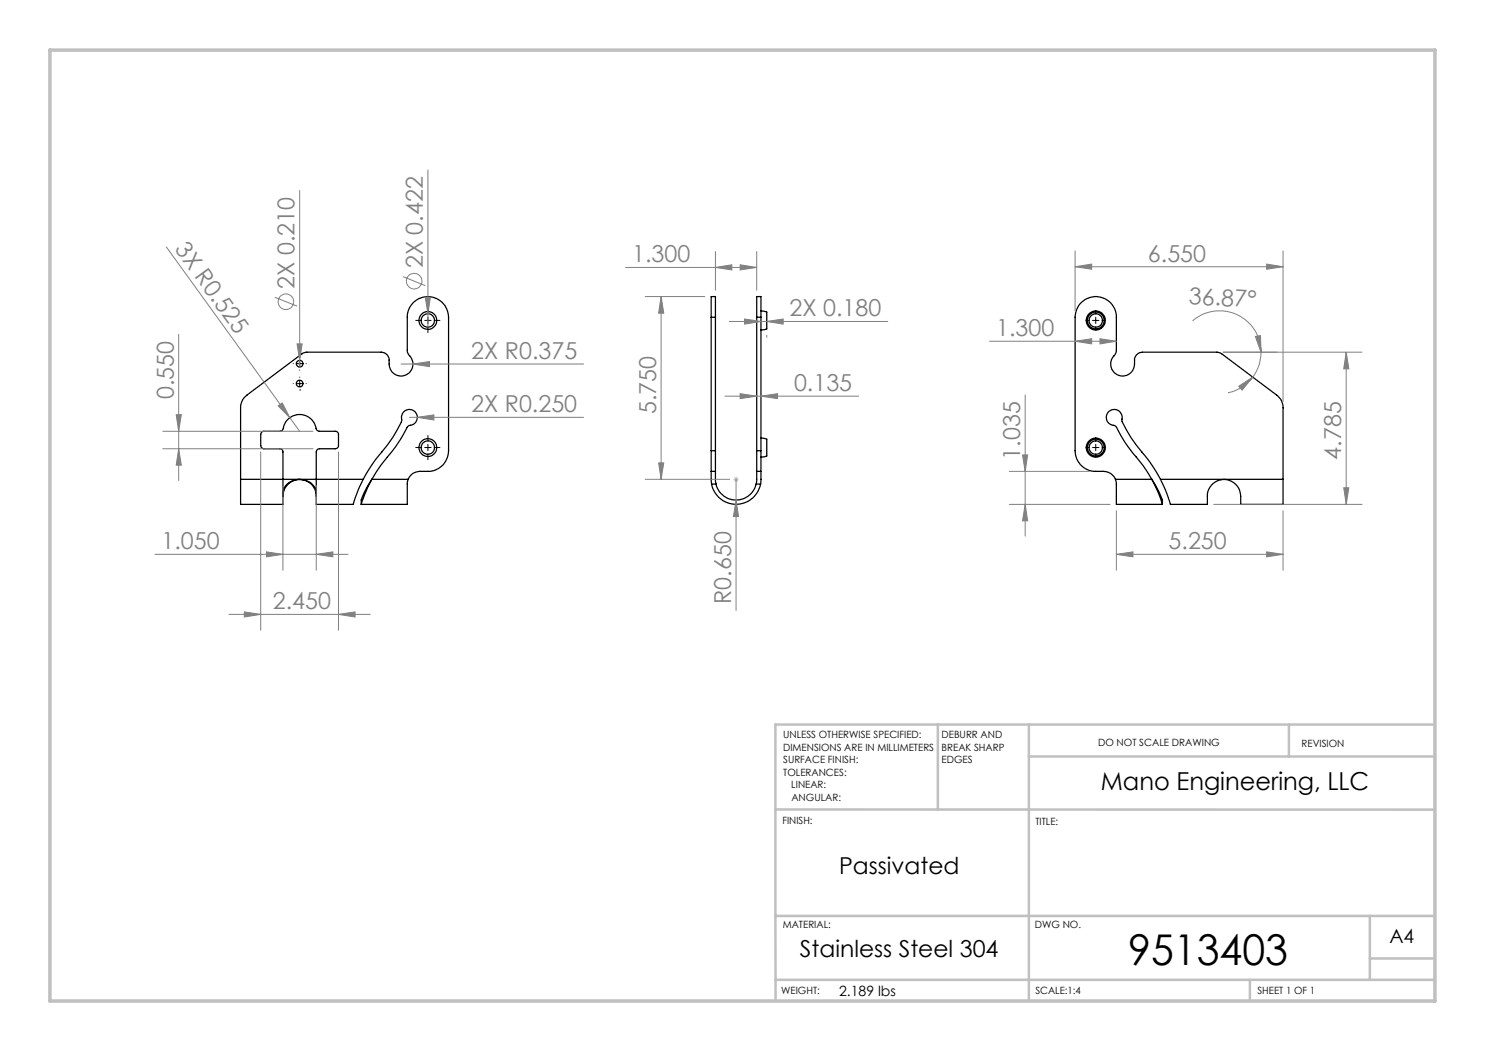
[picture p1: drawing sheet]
<svg xmlns="http://www.w3.org/2000/svg" width="297mm" height="210mm" viewBox="0 0 297 210" stroke-linecap="round" stroke-linejoin="round" font-family="sans-serif">
<g fill="none" stroke="#000" stroke-width=".25">
<path d="M142.2 63.4v-4.1h.9v4.1M142.2 63.4h.9M142.2 63.4v26.7M143.1 63.4v26.7M151.3 63.4v-4.1h.9v4.1M151.3 63.4h.9M151.3 63.4v26.7M152.2 62.1l.4 .1a.57 .57 0 0 1 .8 .7v2.3a.47 .47 0 0 1-.1 .6 .47 .47 0 0 1-.5 .1h-.6M152.2 63.4v26.7M48.1 95.8v-14.3a3.1 3.1 0 0 1 1.3-2.6l11.4-8.4 .4-.1h15a1.62 1.62 0 0 1 1.6 1.6 2.46 2.46 0 0 0 1.2 2.8 2.46 2.46 0 0 0 3-.5 2.61 2.61 0 0 0-.4-3.6l-.1-.4v-6.9a4.1 4.1 0 0 1 4.1-4.1 4.1 4.1 0 0 1 4.1 4.1v26.7a4.1 4.1 0 0 1-4.1 4.1 5.2 5.2 0 0 0-2.6 .2l-.6 .3-.8 1.1M48.1 95.8v5h8.5v-10.5a.6 .6 0 0 0-.6-.6l-3.6-.1-.3-.6v-2.2a.66 .66 0 0 1 .7-.6l3.4-.1a1.29 1.29 0 0 0 .6-1.2 3.4 3.4 0 0 1 3.7-2 3.4 3.4 0 0 1 2.9 3l.5 .3h3.2a.6 .6 0 0 1 .6 .6v2.2a.66 .66 0 0 1-.6 .7h-3.2a.66 .66 0 0 0-.6 .6v10.5h7.3l1-2.8 1-2.2M48.1 95.8h24.5"/>
<path d="M56.6 99.2a3.3 3.3 0 0 1 3.3-3.4 3.3 3.3 0 0 1 3.4 3.4M56.6 98.6a2.95 2.95 0 0 1 2.9-2.8 3.1 3.1 0 0 1 3.8 2.8M72.6 95.8a34.3 34.3 0 0 1 4.9-6.9 19.9 19.9 0 0 0 2.9-4.9 1.61 1.61 0 0 1 1.2-2.1 1.61 1.61 0 0 1 1.9 1.4 1.61 1.61 0 0 1-1.7 1.7l-.1 .1a46.4 46.4 0 0 1-5.9 8.4l-1.4 2.3M74.4 95.8l-1 1.8-1.2 3.2M74.4 95.8l-1 1.5a5.9 5.9 0 0 0-1.2 3.5M74.4 95.8h7.2M81.6 95.8l-.1 .6v4.4h-9.3M142.2 90.1v4.1M142.2 94.2l.1 2.5M142.2 94.2h.9M142.2 90.1h.9M142.3 96.7a5 5 0 0 0 4.9 4.1 5 5 0 0 0 4.9-4.1"/>
<path d="M142.3 96.7h.9M143.1 90.1v4.1M143.1 94.2l.1 2.5M143.2 96.7a4.1 4.1 0 0 0 4 3.2 4.1 4.1 0 0 0 4-3.2M151.2 96.7h.9M151.3 90.1v4.1M151.3 94.2l-.1 2.5M151.3 94.2h.9M151.3 90.1h.9M152.2 87.5l.4 .1a.57 .57 0 0 1 .8 .7v2.3a.47 .47 0 0 1-.1 .6 .47 .47 0 0 1-.5 .1h-.6M152.2 90.1v4.1M152.2 94.2l-.1 2.5"/>
<path d="M223.1 95.8a2.57 2.57 0 0 0-2.4-1.6h-1.6a4.1 4.1 0 0 1-4.1-4.1v-26.7a4.1 4.1 0 0 1 4.1-4.1 4.1 4.1 0 0 1 4.2 4.1v6.7l-.2 .6a2.46 2.46 0 0 0-.7 3.1 2.46 2.46 0 0 0 3 1.2 2.8 2.8 0 0 0 1.5-3.3 1.68 1.68 0 0 1 1.6-1.3h15l.5 .1 11.3 8.4a3.1 3.1 0 0 1 1.3 2.6v14.3M223.1 95.8l.2 .7v4.3h9.2M223.1 95.8h7.3M230.4 95.8l-.4-.6a30.6 30.6 0 0 0-3.9-5.2l-1-1.5-2-3.4a1.75 1.75 0 0 1-1.6-2.6 1.63 1.63 0 0 1 2.1-.5 1.63 1.63 0 0 1 .8 2v.1a27.4 27.4 0 0 0 5 7.5l2.7 4.2M230.4 95.8l1.1 2.2 1 2.8M230.4 95.8l1.1 1.9a5.5 5.5 0 0 1 1 3.1M232.1 95.8l1.2 2.6 .8 2.4h7.4v-.5a3.6 3.6 0 0 1 2.5-4.4 3.5 3.5 0 0 1 4.1 4.1v.8h8.5v-5M232.1 95.8h24.5"/>
<circle cx="59.9" cy="72.7" r=".67"/>
<circle cx="59.9" cy="76.6" r=".67"/>
<circle cx="85.6" cy="64" r="1.79"/>
<circle cx="85.6" cy="64" r="1.34"/>
<circle cx="219.2" cy="64" r="1.33"/>
<circle cx="219.2" cy="64" r="1.9"/>
<circle cx="219.2" cy="64" r="1.68"/>
<circle cx="85.6" cy="89.4" r="1.79"/>
<circle cx="85.6" cy="89.4" r="1.34"/>
<circle cx="219.2" cy="89.4" r="1.33"/>
<circle cx="219.2" cy="89.4" r="1.9"/>
<circle cx="219.2" cy="89.4" r="1.68"/>
</g>
<g fill="none" stroke="#808080" stroke-width=".2">
<path d="M59.9 38.1v35.2M85.6 34v31.4M33.3 49.3l26.6 36.9M55 59.4l4.4 1.8M80.6 55.3l4.5 1.8M85.1 59.4h1l-.5 3.3zM125.1 53.4h26.2M129 59.3h12M132.2 59.3l.6 3.3h-1.1zM132.2 59.3v36.5M143.1 53.4l3.3-.5v1zM143.1 50.3v7.7"/>
<path d="M148 52.9l3.3 .5-3.3 .5zM151.3 50.3v7.7M215 53.3l3.3-.5v1zM215 50.1v12M215 53.3h41.6M253.3 52.8l3.3 .5-3.3 .5zM256.6 50.1v30.1M35.7 66.8v29.2M59.4 68.7h1l-.5 3.3zM80.2 72.7h36.5M82.6 72.7l3.3-.5v1.1zM145 79.2h26.7"/>
<path d="M145.8 64.2h31.8M148 78.7l3.3 .5-3.3 .5zM148.9 63.7l3.3 .5-3.3 .6zM152.2 79.2l3.3-.5v1zM153.4 64.2l3.2-.5v1.1zM153.4 67v.4M197.9 68.2h25.4M205 78.9v28.2M215 68.2l3.3-.5v1zM220 67.7l3.3 .5-3.3 .5zM238.5 64.1a8.3 8.3 0 0 1 8.9-1.2 8.3 8.3 0 0 1 4.8 7.5M244.7 70.4h27.7"/>
<path d="M247.8 77.2l2.7-1.9-2.1 2.7zM250.5 75.3a8.4 8.4 0 0 1-4.9 3.2M251.1 67.2l1-.1 .1 3.3zM252.2 70.4v.4a8.4 8.4 0 0 1-1.7 4.5M269.2 70.4l.6 3.3h-1.1zM269.2 70.4v30.4M32.6 86.2h30M32.6 89.7h30M35.2 82.9h1.1l-.6 3.3zM35.7 89.7l.6 3.2h-1.1zM52.1 90.3v35.6M55.6 81.1l.8-.6 1.6 3z"/>
<path d="M56.6 97v16.9M63.3 97v16.9M67.7 90.3v35.6M81.9 83.4h34.8M83.5 83.4l3.3-.5v1zM129 95.8h16.9M131.7 92.5h1.1l-.6 3.3zM147.2 99.9l.5 3.3h-1zM147.2 95.8v26.2M201.9 94.2h16M204.5 90.9h1l-.5 3.3zM268.7 97.5h1.1l-.6 3.3z"/>
<path d="M31 110.8h38.6M53.3 110.3l3.3 .5-3.3 .5zM63.3 110.8l3.3-.5v1zM201.9 100.8h20.1M205 100.8l.5 3.3h-1zM223.3 110.8l3.3-.5v1zM223.3 110.8h33.3M223.3 102.1v11.8M242.7 100.8h29.7M253.3 110.3l3.3 .5-3.3 .5zM256.6 102.1v11.8M45.8 122.8h28.2"/>
<path d="M48.9 122.3l3.2 .5-3.2 .5zM67.7 122.8l3.3-.5v1z"/>
<circle cx="82.8" cy="56.2" r="1.55"/>
<circle cx="57.2" cy="60.3" r="1.55"/>
</g>
<path d="M146.7 95.8h1M146.9 95.4l.7 .7M147.2 95.3v1M147.6 95.4l-.7 .7" fill="none" stroke="#c0c0c0" stroke-width=".2"/>
<g fill="none" stroke="#000" stroke-width=".2">
<path d="M58.6 76.7h.1M58.6 72.7h.1M59.3 76.7h1.3M59.3 72.7h1.3M59.9 77.9h.1M59.9 71.4h.1M59.9 72v1.3M59.9 73.9v.1M59.9 75.3v.1M59.9 76v1.3M61.2 76.7h.1M61.2 72.7h.1"/>
<path d="M83.1 64h1.2M84.9 64h1.3M85.6 61.6v1.2M85.6 63.4v1.3M85.6 65.3v1.2M86.9 64h1.1M217.2 64h.7M218.5 64h1.3M219.1 62v.8M219.1 63.4v1.3M219.1 65.3v.7M220.4 64h.7"/>
<path d="M83.1 89.4h1.2M84.9 89.4h1.3M85.6 87v1.2M85.6 88.8v1.3M85.6 90.7v1.2M86.9 89.4h1.1M217.2 89.4h.7M218.5 89.4h1.3M219.1 87.4v.8M219.1 88.8v1.3M219.1 90.7v.7M220.4 89.4h.7"/>
</g>
<path d="M187.6 144.8v16.9M205.8 144.8v55.2M205.8 151.2h81.2M257.8 144.8v6.4M287 144.8h-131.9v38.2M155.1 161.7l131.9 .1M155.1 183v17M155.1 183h131.9M155.1 195.8h131.9M250 195.8v4.2M274 183v12.8M274 191.5h13" fill="none" stroke="#c0c0c0" stroke-width=".5"/>
<path d="M10 10h277v190h-277z" fill="none" stroke="#c0c0c0" stroke-width=".7"/>
<g fill="#808080">
<path d="M55.6 81.1l.8-.6 1.6 3z"/>
<path d="M82.6 72.7l3.3-.5v1.1z"/>
<path d="M83.5 83.4l3.3-.5v1z"/>
<path d="M59.4 68.7h1l-.5 3.3z"/>
<path d="M85.1 59.4h1l-.5 3.3z"/>
<path d="M147.2 99.9l.5 3.3h-1z"/>
<path d="M247.8 77.2l2.7-1.9-2.1 2.7zM251.1 67.2l1-.1 .1 3.3z"/>
<path d="M53.3 110.3l3.3 .5-3.3 .5zM63.3 110.8l3.3-.5v1zM48.9 122.3l3.2 .5-3.2 .5zM67.7 122.8l3.3-.5v1zM215 53.3l3.3-.5v1zM253.3 52.8l3.3 .5-3.3 .5zM215 68.2l3.3-.5v1zM220 67.7l3.3 .5-3.3 .5z"/>
<path d="M143.1 53.4l3.3-.5v1zM148 52.9l3.3 .5-3.3 .5zM148.9 63.7l3.3 .5-3.3 .6zM153.4 64.2l3.2-.5v1.1zM148 78.7l3.3 .5-3.3 .5zM152.2 79.2l3.3-.5v1z"/>
<path d="M223.3 110.8l3.3-.5v1zM253.3 110.3l3.3 .5-3.3 .5z"/>
<path d="M35.2 82.9h1.1l-.6 3.3zM35.7 89.7l.6 3.2h-1.1zM269.2 70.4l.6 3.3h-1.1zM268.7 97.5h1.1l-.6 3.3zM204.5 90.9h1l-.5 3.3zM205 100.8l.5 3.3h-1z"/>
<path d="M131.7 92.5h1.1l-.6 3.3zM132.2 59.3l.6 3.3h-1.1z"/>
</g>
<text font-size="8.5" x="225.6" y="192.7">9513403</text>
<text font-size="4.9" x="220.2" y="157.9">Mano Engineering, LLC</text>
<g font-size="4.7" fill="#808080">
<text x="34.8" y="49.8" transform="rotate(54 34.8 49.8)">3X R0.525</text>
<text x="84.6" y="53.6" transform="rotate(-90 84.6 53.6)">2X 0.422</text>
<text x="126.4" y="52.4">1.300</text>
<text x="229.6" y="52.3">6.550</text>
<text x="58.9" y="57.7" transform="rotate(-90 58.9 57.7)">2X 0.210</text>
<text x="157.9" y="63.2">2X 0.180</text>
<text x="237.7" y="60.7" transform="rotate(3 237.7 60.7)">36.87°</text>
<text x="94.3" y="71.7">2X R0.375</text>
<text x="199.2" y="67.2">1.300</text>
<text x="34.7" y="79.7" transform="rotate(-90 34.7 79.7)">0.550</text>
<text x="94.2" y="82.4">2X R0.250</text>
<text x="131.2" y="82.8" transform="rotate(-90 131.2 82.8)">5.750</text>
<text x="158.8" y="78.1">0.135</text>
<text x="204" y="91.8" transform="rotate(-90 204 91.8)">1.035</text>
<text x="268.3" y="91.8" transform="rotate(-90 268.3 91.8)">4.785</text>
<text x="32.3" y="109.7">1.050</text>
<text x="233.7" y="109.7">5.250</text>
<text x="54.6" y="121.7">2.450</text>
<text x="146.2" y="120.7" transform="rotate(-90 146.2 120.7)">R0.650</text>
</g>
<g font-size="4.7">
<text x="167.8" y="174.7">Passivated</text>
<text x="160" y="191.1">Stainless Steel 304</text>
</g>
<text font-size="3.9" x="277.9" y="188.5">A4</text>
<text font-size="2.8" x="167.8" y="199.1">2.189 lbs</text>
<g font-size="2">
<text x="156.6" y="147.5">UNLESS OTHERWISE SPECIFIED:</text>
<text x="188.3" y="147.5">DEBURR AND</text>
<text x="188.3" y="150">BREAK SHARP</text>
<text x="219.6" y="149">DO NOT SCALE DRAWING</text>
<text x="260.3" y="149.2">REVISION</text>
<text x="156.6" y="150">DIMENSIONS ARE IN MILLIMETERS</text>
<text x="156.6" y="152.5">SURFACE FINISH:</text>
<text x="156.6" y="155">TOLERANCES:</text>
<text x="188.3" y="152.5">EDGES</text>
<text x="158.3" y="157.5">LINEAR:</text>
<text x="158.3" y="160">ANGULAR:</text>
<text x="156.5" y="164.6">FINISH:</text>
<text x="207.1" y="164.9">TITLE:</text>
<text x="156.6" y="185.5">MATERIAL:</text>
<text x="207" y="185.5">DWG NO.</text>
<text x="156.2" y="198.6">WEIGHT:</text>
<text x="207.1" y="198.6">SCALE:1:4</text>
<text x="251.5" y="198.6">SHEET 1 OF 1</text>
</g>
</svg>
